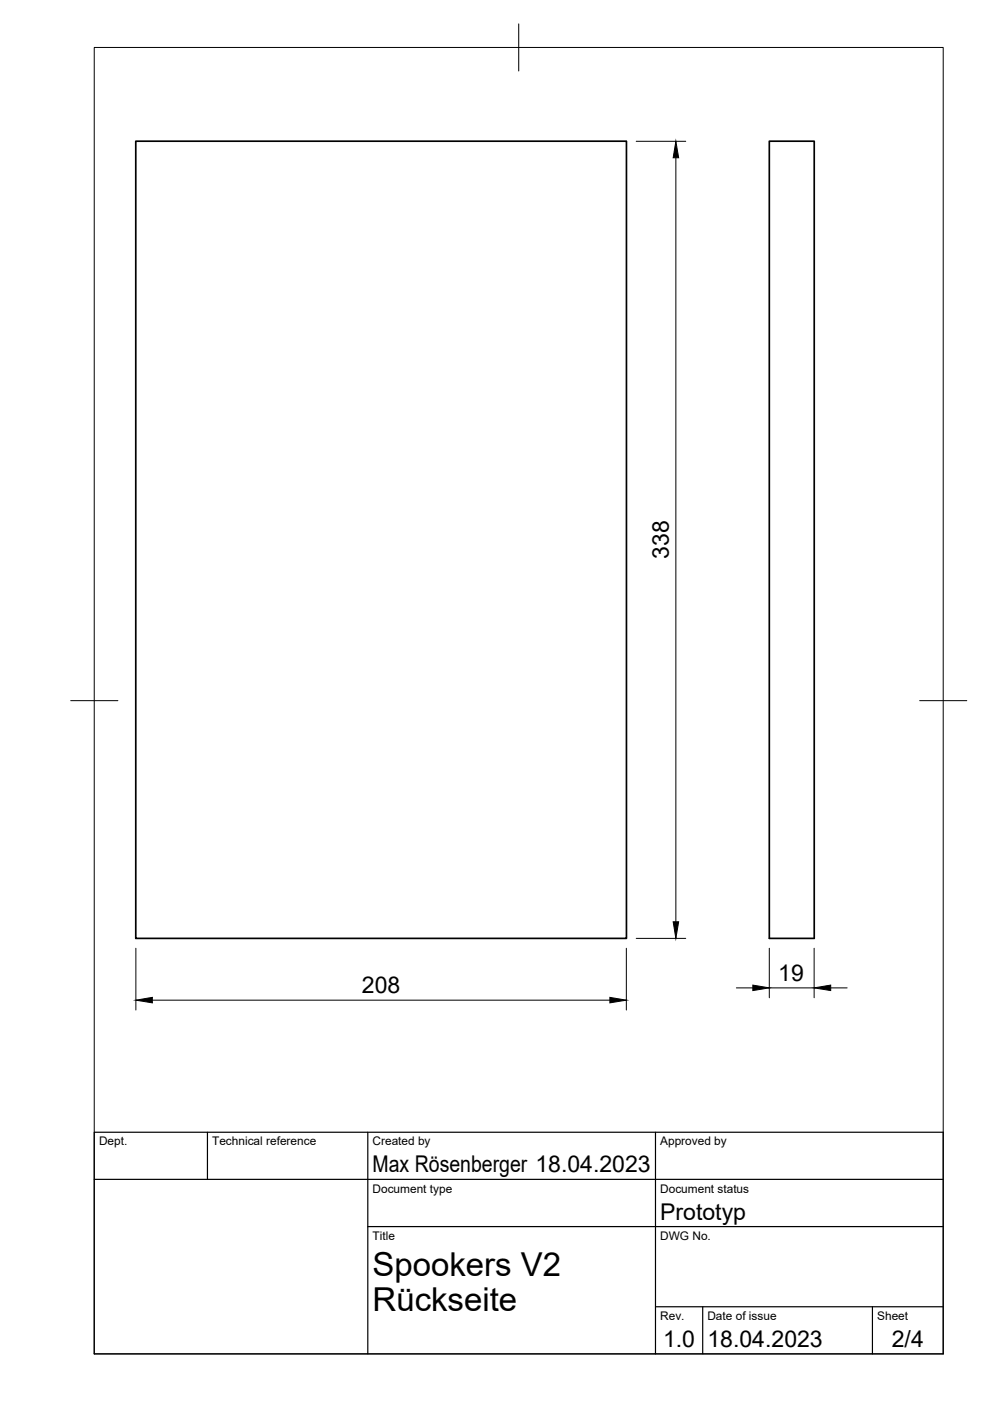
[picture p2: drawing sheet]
<svg xmlns="http://www.w3.org/2000/svg" width="210mm" height="297mm" viewBox="0 0 210 297" stroke-linecap="round" stroke-linejoin="round" font-family="sans-serif">
<!-- layer: Visible -->
<path d="M28.8 29.9h104v169.1h-104zM163.1 29.9h9.5v169.1h-9.5z" fill="none" stroke="#000" stroke-width=".36"/>
<!-- layer: BORDER -->
<path d="M20 10.1h180v276.9h-180zM110 5.1v10M15 148.6h10M195 148.6h10" fill="none" stroke="#000" stroke-width=".21"/>
<!-- layer: TITLEBLOCK -->
<path d="M20 240.1h180v46.9h-180zM20 250h180M44 240.1v9.9M78 240.1v46.9M139 240.1v46.9M78 260.1h122M139 277.1h61M149 277.1v9.9M185 277.1v9.9" fill="none" stroke="#000" stroke-width=".25"/>
<!-- layer: FD_Dimensions -->
<path d="M134.9 30h10.5M143.3 33.5v161.9M134.9 199h10.5M28.8 201v13.2M32.3 212.1h97M132.8 201v13.2M156.1 209.5h3.5M163.1 201v10.5M163.1 209.5h9.5M172.6 201v10.5M176.1 209.5h3.5" fill="none" stroke="#000" stroke-width=".21"/>
<path d="M143.3 30l.6 3.5h-1.2zM142.7 195.4h1.2l-.6 3.6zM28.8 212.1l3.5-.6v1.1zM129.3 211.5l3.5 .6-3.5 .5zM159.6 208.9l3.5 .6-3.5 .5zM172.6 209.5l3.5-.6v1.1z" fill="#000" stroke="#000" stroke-width=".21"/>
<g font-size="7">
<text x="79" y="270.6">Spookers V2</text>
<text x="79" y="278.1">Rückseite</text>
</g>
<g font-size="4.9">
<text x="141.8" y="118.5" transform="rotate(-90 141.8 118.5)">338</text>
<text x="165" y="208">19</text>
<text x="76.8" y="210.6">208</text>
<text x="79" y="248.5">Max Rösenberger 18.04.2023</text>
<text x="140" y="258.6">Prototyp</text>
<text x="140.6" y="285.7">1.0</text>
<text x="150" y="285.5">18.04.2023</text>
<text x="189.1" y="285.7">2/4</text>
</g>
<g font-size="2.5">
<text x="21" y="242.9">Dept.</text>
<text x="45" y="242.9">Technical reference</text>
<text x="79" y="242.9">Created by</text>
<text x="140" y="242.9">Approved by</text>
<text x="79" y="252.8">Document type</text>
<text x="140" y="252.8">Document status</text>
<text x="79" y="262.9">Title</text>
<text x="140" y="262.9">DWG No.</text>
<text x="140" y="279.9">Rev.</text>
<text x="150" y="279.9">Date of issue</text>
<text x="186" y="279.9">Sheet</text>
</g>
</svg>
